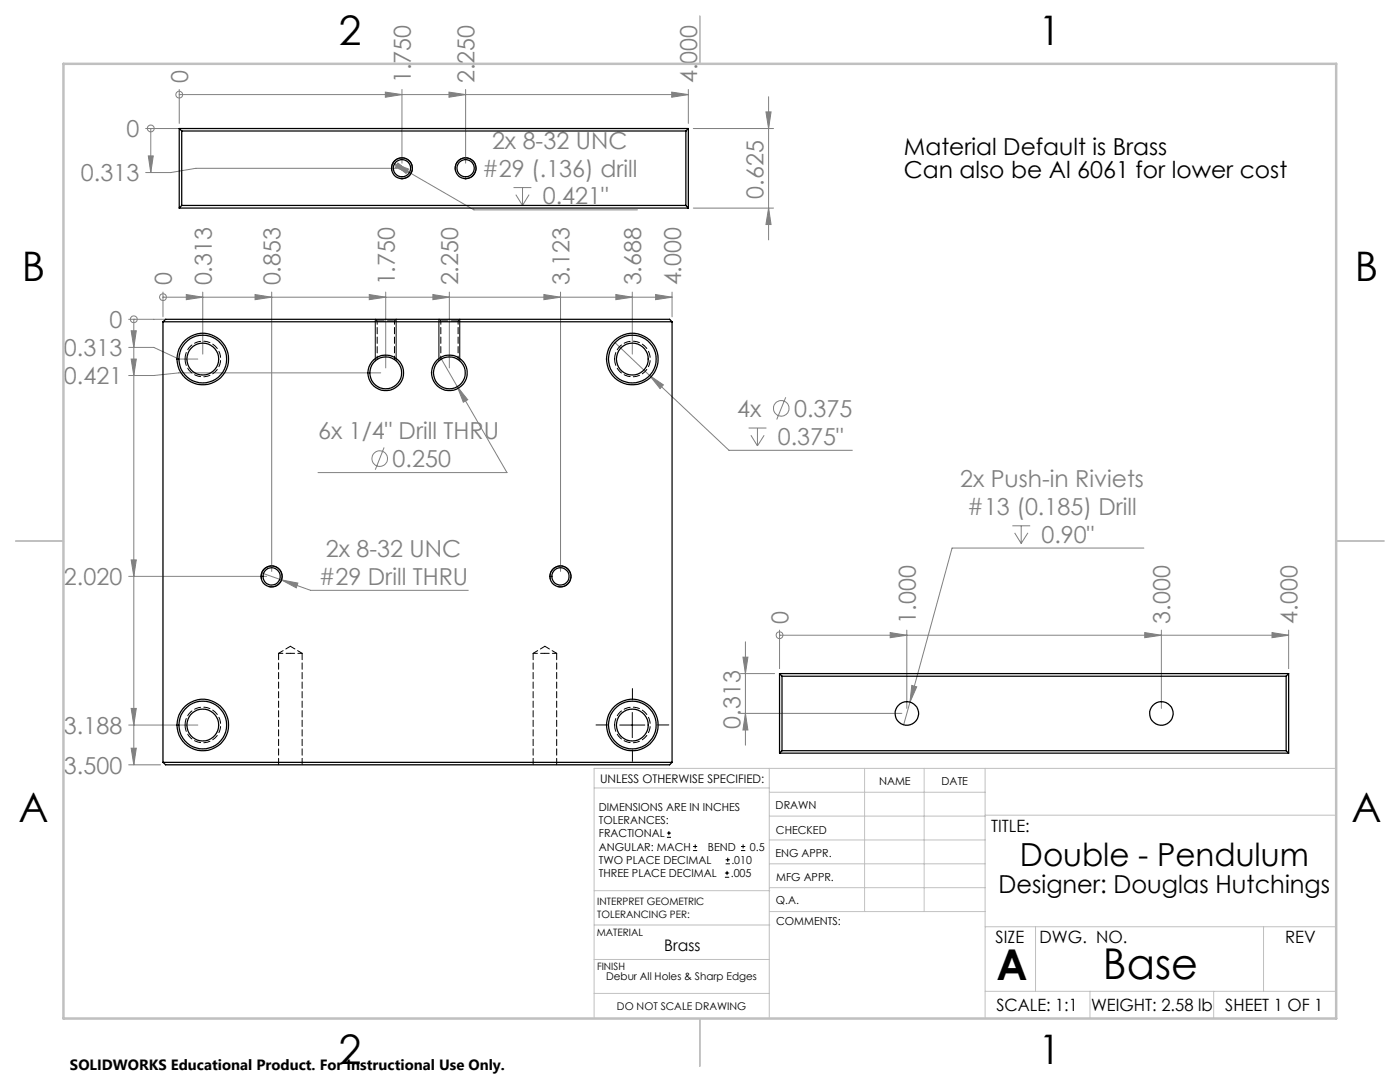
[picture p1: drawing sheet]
<svg xmlns="http://www.w3.org/2000/svg" width="279mm" height="216mm" viewBox="0 0 279 216" stroke-linecap="round" stroke-linejoin="round" font-family="sans-serif">
<g fill="none" stroke="#808080" stroke-width=".2">
<path d="M35.8 18.9h.1M35.8 17.9v6.7M35.8 18.9h101.6M76.9 18.4l3.3 .5-3.3 .5zM80.2 17.9v14.7M89.6 18.4l3.3 .5-3.3 .5zM92.9 17.9v14.7M134.1 18.4l3.3 .5-3.3 .5zM137.4 17.9v6.7M153.4 19.3v28.6M29.1 25.6h6.7M29.6 31.1h1l-.5 3.3z"/>
<path d="M30.1 25.6v8.8M30.1 25.6h.1M78.4 32.5l3.1 1.2-.5 .9zM78.4 32.5l16.2 9.4h32.6M79.2 33.6h-40.1l-5 .8h-5M79.4 32.5l2.6 2.1-3.1-1.2zM102.5 37.4h3.5M102.9 38.8l1.4 2.2M104.3 37.4v3.6M105.6 38.8l-1.3 2.2M138.4 25.6h16M152.9 22.3h1l-.5 3.3z"/>
<path d="M32.5 59.3h.1M32.5 58.3v4.9M32.5 59.3h101.6M37.2 58.8l3.3 .5-3.3 .5zM40.5 58.3v12.4M50.9 58.8l3.3 .5-3.3 .5zM54.2 58.3v55.7M73.7 58.8l3.3 .5-3.3 .5zM77 58.3v15.1M86.4 58.8l3.3 .5-3.3 .5zM89.7 58.3v15.1M108.5 58.8l3.4 .5-3.4 .5z"/>
<path d="M111.9 58.3v55.7M122.9 58.8l3.3 .5-3.3 .5zM126.2 58.3v12.4M130.8 58.8l3.3 .5-3.3 .5zM134.1 58.3v4.9M138.4 41.5h16M153.4 41.5l.5 3.3h-1zM25.7 63.7h7.4M25.7 69.3h5l5 2.3h3.8M26.2 66h1l-.5 3.3zM26.2 71.6h1l-.5 3.3zM26.7 63.7h.1"/>
<path d="M26.7 63.7v88.9M76 74.4h-40.3l-5 .5h-5M88.1 71.6l13.1 22.7h-37.7M91.3 77.2l2 2.6-.8 .5zM122.7 68.4l6.9 6.5M129.6 74.9l2.8 1.9-.7 .7zM129.6 74.9l15.9 15h24.6M156.8 79.3l-1.8 4.4M76.7 89.3l-1.8 4.4M149.4 85.4h3.6M149.9 86.9l1.3 2.1M151.2 85.4v3.6"/>
<path d="M152.5 86.9l-1.3 2.1M25.7 115h27.5M26.2 111.7h1l-.5 3.3zM52.2 114.3l4 1.4M56.2 115.7l3.2 .6-.3 1zM56.2 115.7l5.8 2.1h31.5M202 104.9h3.6M202.5 106.3l1.3 2.1M203.8 104.9v3.5M205.1 106.3l-1.3 2.1M228.3 109.4h-38.3l-8.4 30.7M147.8 134.4h6.8"/>
<path d="M148.3 131.1h1l-.5 3.3zM148.8 128.1v20.6M155.6 126.8h.1M155.6 125.7v7.7M155.6 126.8h101.6M177.7 126.2l3.3 .6-3.3 .4zM181 125.7v15.7M182 136.8l1 .3-1.4 3zM228.5 126.2l3.3 .6-3.3 .4zM231.8 125.7v15.7M253.9 126.2l3.3 .6-3.3 .4zM257.2 125.7v7.7"/>
<path d="M25.7 144.7h13.8M25.7 152.6h6.3M26.2 141.4h1l-.5 3.3zM26.2 149.3h1l-.5 3.3zM147.8 142.3h32.2M148.8 142.3l.5 3.4h-1zM181.6 140.1l-1.3 4.5"/>
<circle cx="35.8" cy="18.9" r=".68"/>
<circle cx="30.1" cy="25.6" r=".68"/>
<circle cx="32.5" cy="59.3" r=".67"/>
<circle cx="26.7" cy="63.7" r=".69"/>
<circle cx="75.8" cy="91.5" r="1.56"/>
<circle cx="155.9" cy="81.5" r="1.55"/>
<circle cx="155.6" cy="126.7" r=".68"/>
</g>
<g fill="none" stroke="#000" stroke-width=".2">
<path d="M78.2 34.1a2.09 2.09 0 0 1 1.8-2.6 2.09 2.09 0 0 1 2.3 2.3 2.09 2.09 0 0 1-2.6 1.8M90.9 34.1a2.09 2.09 0 0 1 1.8-2.6 2.09 2.09 0 0 1 2.3 2.3 2.09 2.09 0 0 1-2.6 1.8M74.9 63.7v8.3M79.1 63.7v8.3M87.6 63.7v8.3M91.8 63.7v8.3M52.2 115.6a2.07 2.07 0 0 1 1.8-2.6 2.07 2.07 0 0 1 2.3 2.2 2.07 2.07 0 0 1-2.6 1.8M109.9 115.6a2.07 2.07 0 0 1 1.8-2.6 2.07 2.07 0 0 1 2.2 2.2 2.07 2.07 0 0 1-2.6 1.8M123.7 144.7h5M126.2 142.2v5M133.1 167.1h.8M133.1 166.2h.8"/>
<path d="M133.5 165.8v.9M138.3 169.7h.8M138.3 168.9h.8M138.7 168.5v.8M144.7 175h.8M144.7 174.2h.8M144.8 172.4h.9M144.8 171.6h.9M145.1 173.8v.8M145.2 171.1v.9M147.9 169.7h.8M147.9 168.9h.8"/>
<path d="M148.3 168.5v.8"/>
</g>
<g fill="none" stroke="#c0c0c0" stroke-width=".2">
<path d="M118.6 157.2h34.9M153.5 153.3v49.9M153.5 158.1h43.1M172.5 153.3v28.6M184.4 153.3v28.6M196.6 153.3v49.9M266.7 153.3h-148.1v49.9M118.6 177.7h35M153.5 167.6h43.1M153.5 162.8h43.1M153.5 172.4h43.1M153.5 177.1h43.1"/>
<path d="M196.6 162.7h70.1M118.6 198.2h34.9M118.6 191.5h34.9M118.6 184.6h35M153.6 181.9h43M196.6 197.8h70.1M196.6 184.9h70.1M206.7 184.9v12.9M217.5 197.8v5.4M242.2 197.8v5.4M252.2 184.9v12.9"/>
</g>
<path d="M139.7 3.2v9.5M3.1 107.9h9.6M266.7 107.9h9.5M139.7 203.2v9.6" fill="none" stroke="#c0c0c0" stroke-width=".25"/>
<path d="M12.7 12.7h254v190.5h-254z" fill="none" stroke="#c0c0c0" stroke-width=".5"/>
<path d="M126.2 139.7v-2.3M121.2 144.7h-2.3M126.2 149.7v2.2M131.2 144.7h2.3" fill="none" stroke="#000" stroke-width=".2" stroke-dasharray="15.2 1.3 1.3 1.3"/>
<g fill="#808080">
<path d="M29.6 31.1h1l-.5 3.3z"/>
<path d="M26.2 66h1l-.5 3.3zM26.2 71.6h1l-.5 3.3zM26.2 111.7h1l-.5 3.3zM26.2 141.4h1l-.5 3.3zM26.2 149.3h1l-.5 3.3z"/>
<path d="M37.2 58.8l3.3 .5-3.3 .5zM50.9 58.8l3.3 .5-3.3 .5zM73.7 58.8l3.3 .5-3.3 .5zM86.4 58.8l3.3 .5-3.3 .5zM122.9 58.8l3.3 .5-3.3 .5zM108.5 58.8l3.4 .5-3.4 .5zM130.8 58.8l3.3 .5-3.3 .5zM76.9 18.4l3.3 .5-3.3 .5zM89.6 18.4l3.3 .5-3.3 .5zM134.1 18.4l3.3 .5-3.3 .5zM253.9 126.2l3.3 .6-3.3 .4zM177.7 126.2l3.3 .6-3.3 .4zM228.5 126.2l3.3 .6-3.3 .4z"/>
<path d="M91.3 77.2l1.2 3.1 .8-.5zM129.6 74.9l2.1 2.6 .7-.7zM56.2 115.7l2.9 1.6 .3-1zM78.4 32.5l2.6 2.1 .5-.9zM79.4 32.5l-.5 .9 3.1 1.2zM182 136.8l-.4 3.3 1.4-3z"/>
<path d="M152.9 22.3h1l-.5 3.3zM153.4 41.5l.5 3.3h-1zM148.3 131.1h1l-.5 3.3zM148.8 142.3l.5 3.4h-1z"/>
</g>
<g fill="none" stroke="#000" stroke-width=".25">
<path d="M35.8 25.6h101.6M35.8 25.6l.5 .5M35.8 25.6v15.9M36.3 26.1v14.9M36.3 26.1h100.6M136.9 26.1v14.9M137.4 25.6l-.5 .5M137.4 25.6v15.9M35.8 41.5h101.6M36.3 41h100.6M36.3 41l-.5 .5M136.9 41l.5 .5"/>
<path d="M32.5 64.2h101.6M32.5 64.2v87.9M32.5 64.2l.6-.5h100.5l.5 .5M134.1 64.2v87.9M155.6 134.4h101.6M155.6 134.4l.5 .5M155.6 134.4v15.9M156.1 134.9h100.6M156.1 134.9v14.9M256.7 134.9v14.9M257.2 134.4l-.5 .5M257.2 134.4v15.9"/>
<path d="M32.5 152.1h101.6M32.5 152.1l.6 .5h100.5l.5-.5M155.6 150.3h101.6M156.1 149.8h100.6M156.1 149.8l-.5 .5M256.7 149.8l.5 .5"/>
<circle cx="80.2" cy="33.6" r="2.09"/>
<circle cx="80.2" cy="33.6" r="1.71"/>
<circle cx="92.9" cy="33.6" r="2.09"/>
<circle cx="92.9" cy="33.6" r="1.71"/>
<circle cx="40.5" cy="71.7" r="5.1"/>
<circle cx="40.5" cy="71.6" r="3.2"/>
<circle cx="40.5" cy="71.6" r="4.8"/>
<circle cx="77" cy="74.4" r="3.6"/>
<circle cx="77" cy="74.4" r="3.2"/>
<circle cx="89.7" cy="74.4" r="3.6"/>
<circle cx="89.7" cy="74.4" r="3.2"/>
<circle cx="126.2" cy="71.7" r="5.1"/>
<circle cx="126.2" cy="71.6" r="3.2"/>
<circle cx="126.2" cy="71.6" r="4.8"/>
<circle cx="54.2" cy="115" r="2.11"/>
<circle cx="54.2" cy="115" r="1.72"/>
<circle cx="111.9" cy="115" r="2.11"/>
<circle cx="111.9" cy="115" r="1.72"/>
<circle cx="40.5" cy="144.7" r="5.1"/>
<circle cx="40.5" cy="144.7" r="3.2"/>
<circle cx="40.5" cy="144.7" r="4.8"/>
<circle cx="126.2" cy="144.7" r="5.1"/>
<circle cx="126.2" cy="144.7" r="3.2"/>
<circle cx="126.2" cy="144.7" r="4.8"/>
<circle cx="181" cy="142.4" r="2.35"/>
<circle cx="231.8" cy="142.4" r="2.35"/>
</g>
<path d="M57.9 130.4h-2.3M60.3 130.4h-2.4M108.7 130.4h-2.3M111.1 130.4h-2.4" fill="none" stroke="#000" stroke-width=".2" stroke-dasharray="1.3 .6" stroke-dashoffset=".4"/>
<path d="M75.3 64h3.4M88 64h3.4" fill="none" stroke="#000" stroke-width=".2" stroke-dasharray="1.3 .6" stroke-dashoffset="-.1"/>
<path d="M36.9 71.6a3.6 3.6 0 0 0 5.2 3.2 3.6 3.6 0 0 0 .5-6 3.6 3.6 0 0 0-5.6 2.2l-.1 .6M74.9 63.7l.4 .3M78.7 64l.4-.3M87.6 63.7l.4 .3M91.4 64l.4-.3M122.7 71.6a3.6 3.6 0 0 0 5.1 3.2 3.6 3.6 0 0 0 .5-6 3.6 3.6 0 0 0-5.6 2.2v.6M55.6 130.4v22.2M106.4 130.4v22.2M36.9 144.7a3.6 3.6 0 0 0 5.2 3.1 3.6 3.6 0 0 0 .5-6 3.6 3.6 0 0 0-5.6 2.3l-.1 .6M60.3 152.6v-22.2M111.1 152.6v-22.2M122.7 144.7a3.6 3.6 0 0 0 5.1 3.1 3.6 3.6 0 0 0 .5-6 3.6 3.6 0 0 0-5.6 2.3v.6" fill="none" stroke="#000" stroke-width=".2" stroke-dasharray="1.3 .6"/>
<path d="M57.9 129l-2.3 1.4M60.3 130.4l-2.4-1.4M108.7 129l-2.3 1.4M111.1 130.4l-2.4-1.4" fill="none" stroke="#000" stroke-width=".2" stroke-dasharray="1.3 .6" stroke-dashoffset=".2"/>
<path d="M75.3 64v7.7M78.7 71.7v-7.7M88 64v7.7M91.4 71.7v-7.7" fill="none" stroke="#000" stroke-width=".2" stroke-dasharray="1.3 .6" stroke-dashoffset=".6"/>
<g font-size="8.5">
<text x="198.9" y="195.5">A</text>
<text x="220.1" y="195.4">Base</text>
</g>
<g font-size="8.1">
<text x="67.6" y="8.9">2</text>
<text x="207.3" y="8.9">1</text>
<text x="4.4" y="56.1">B</text>
<text x="270.4" y="56.1">B</text>
<text x="3.7" y="164.1">A</text>
<text x="269.7" y="164.1">A</text>
<text x="67.6" y="212.4">2</text>
<text x="207.3" y="212.4">1</text>
</g>
<text font-size="6.3" x="203.6" y="172.9">Double - Pendulum</text>
<text font-size="4.9" x="199.3" y="178.1">Designer: Douglas Hutchings</text>
<g font-size="4.7" fill="#808080">
<text x="37.6" y="16.6" transform="rotate(-90 37.6 16.6)">0</text>
<text x="82" y="16.6" transform="rotate(-90 82 16.6)">1.750</text>
<text x="94.7" y="16.6" transform="rotate(-90 94.7 16.6)">2.250</text>
<text x="139.2" y="16.6" transform="rotate(-90 139.2 16.6)">4.000</text>
<text x="25.2" y="27.4">0</text>
<text x="98.2" y="29.7">2x 8-32 UNC</text>
<text x="96.2" y="35.2">#29 (.136) drill</text>
<text x="16.2" y="36.2">0.313</text>
<text x="108.3" y="40.8">0.421&quot;</text>
<text x="152.4" y="39.6" transform="rotate(-90 152.4 39.6)">0.625</text>
<text x="34.3" y="57" transform="rotate(-90 34.3 57)">0</text>
<text x="42.3" y="57" transform="rotate(-90 42.3 57)">0.313</text>
<text x="56" y="57" transform="rotate(-90 56 57)">0.853</text>
<text x="78.8" y="57" transform="rotate(-90 78.8 57)">1.750</text>
<text x="91.5" y="57" transform="rotate(-90 91.5 57)">2.250</text>
<text x="113.6" y="57" transform="rotate(-90 113.6 57)">3.123</text>
<text x="128" y="57" transform="rotate(-90 128 57)">3.688</text>
<text x="135.9" y="57" transform="rotate(-90 135.9 57)">4.000</text>
<text x="21.8" y="65.5">0</text>
<text x="12.8" y="71.1">0.313</text>
<text x="12.8" y="76.7">0.421</text>
<text x="147.1" y="83.2">4x</text>
<text x="158.5" y="83.2">0.375</text>
<text x="63.5" y="87.7">6x 1/4&quot; Drill THRU</text>
<text x="155.2" y="88.8">0.375&quot;</text>
<text x="78.4" y="93.2">0.250</text>
<text x="191.6" y="97.1">2x Push-in Riviets</text>
<text x="193" y="102.7">#13 (0.185) Drill</text>
<text x="65" y="111.2">2x 8-32 UNC</text>
<text x="207.9" y="108.3">0.90&quot;</text>
<text x="12.8" y="116.8">2.020</text>
<text x="63.6" y="116.8">#29 Drill THRU</text>
<text x="157.4" y="124.4" transform="rotate(-90 157.4 124.4)">0</text>
<text x="182.8" y="124.4" transform="rotate(-90 182.8 124.4)">1.000</text>
<text x="233.6" y="124.4" transform="rotate(-90 233.6 124.4)">3.000</text>
<text x="259" y="124.4" transform="rotate(-90 259 124.4)">4.000</text>
<text x="12.8" y="146.4">3.188</text>
<text x="147.8" y="145.4" transform="rotate(-90 147.8 145.4)">0.313</text>
<text x="12.8" y="154.4">3.500</text>
</g>
<g font-size="4.7">
<text x="180.4" y="31">Material Default is Brass</text>
<text x="180.4" y="35.6">Can also be Al 6061 for lower cost</text>
</g>
<g font-size="3.4">
<text x="197.8" y="166">TITLE:</text>
<text x="198.7" y="188.1">SIZE</text>
<text x="207.5" y="188.1">DWG. NO.</text>
<text x="256.5" y="188.2">REV</text>
<text x="198.8" y="201.7">SCALE: 1:1</text>
<text x="217.7" y="201.8">WEIGHT: 2.58 lb</text>
<text x="244.5" y="201.7">SHEET 1 OF 1</text>
</g>
<text font-size="3.2" x="132.6" y="189.7">Brass</text>
<text font-size="3" x="14" y="213.5">SOLIDWORKS Educational Product. For Instructional Use Only.</text>
<text font-size="2.4" x="119.8" y="156.2">UNLESS OTHERWISE SPECIFIED:</text>
<g font-size="2.2">
<text x="119.5" y="161.8">DIMENSIONS ARE IN INCHES</text>
<text x="154.8" y="161.4">DRAWN</text>
<text x="175.4" y="156.6">NAME</text>
<text x="187.9" y="156.7">DATE</text>
<text x="119.5" y="164.4">TOLERANCES:</text>
<text x="119.5" y="167.1">FRACTIONAL</text>
<text x="154.9" y="166.3">CHECKED</text>
<text x="119.5" y="172.4">TWO PLACE DECIMAL</text>
<text x="119.5" y="169.7">ANGULAR: MACH</text>
<text x="141.3" y="169.7">BEND</text>
<text x="146" y="172.4">.010</text>
<text x="149.6" y="169.7">0.5</text>
<text x="154.8" y="171">ENG APPR.</text>
<text x="119.5" y="175">THREE PLACE DECIMAL</text>
<text x="145.8" y="175">.005</text>
<text x="154.9" y="175.7">MFG APPR.</text>
<text x="154.9" y="180.4">Q.A.</text>
<text x="154.9" y="184.6">COMMENTS:</text>
</g>
<g font-size="2.1">
<text x="121" y="195.6">Debur All Holes &amp; Sharp Edges</text>
<text x="123.1" y="201.6">DO NOT SCALE DRAWING</text>
</g>
<g font-size="2">
<text x="119.2" y="180.6">INTERPRET GEOMETRIC</text>
<text x="119.2" y="183.1">TOLERANCING PER:</text>
<text x="119.1" y="186.7">MATERIAL</text>
<text x="119.1" y="193.5">FINISH</text>
</g>
</svg>
